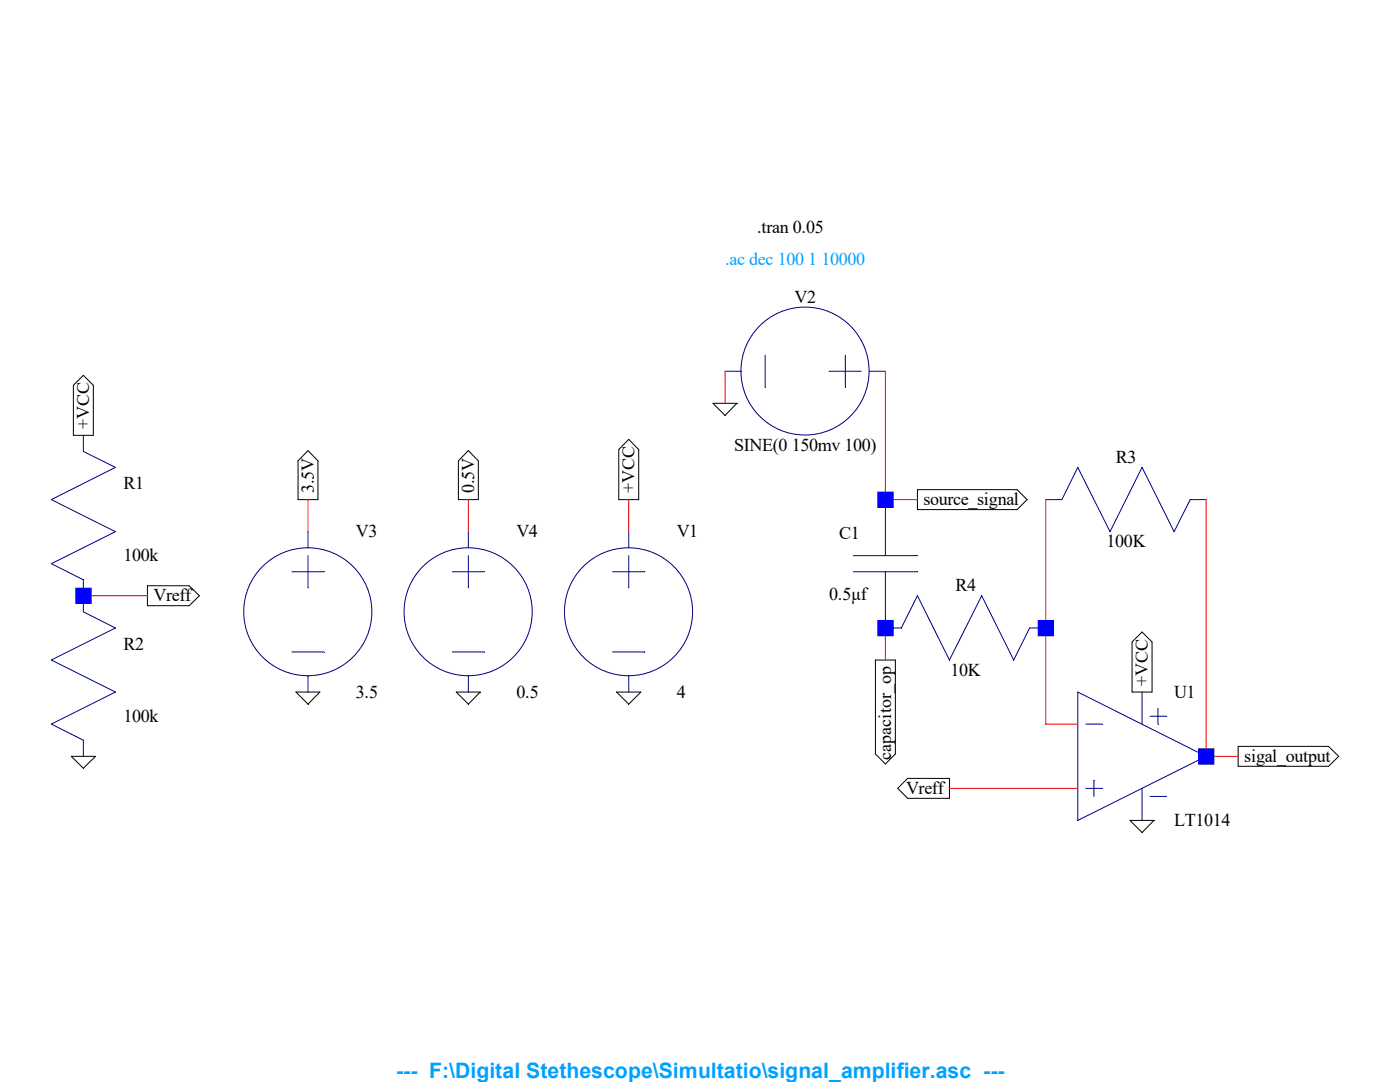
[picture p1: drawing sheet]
<svg xmlns="http://www.w3.org/2000/svg" width="279mm" height="216mm" viewBox="0 0 279 216" stroke-linecap="round" stroke-linejoin="round" font-family="sans-serif">
<path d="M215.1 138.1l25.6 12.8" fill="none" stroke="#00007f" stroke-width=".2"/>
<path d="M240.7 150.9l-25.6 12.8" fill="none" stroke="#00007f" stroke-width=".2"/>
<path d="M215.1 138.1v25.6" fill="none" stroke="#00007f" stroke-width=".2"/>
<path d="M216.7 144.5h3.2" fill="none" stroke="#00007f" stroke-width=".2"/>
<path d="M216.7 157.3h3.2" fill="none" stroke="#00007f" stroke-width=".2"/>
<path d="M218.3 155.7v3.2" fill="none" stroke="#00007f" stroke-width=".2"/>
<path d="M227.9 138.1v6.4" fill="none" stroke="#00007f" stroke-width=".2"/>
<path d="M227.9 157.3v6.4" fill="none" stroke="#00007f" stroke-width=".2"/>
<path d="M229.5 142.9h3.2" fill="none" stroke="#00007f" stroke-width=".2"/>
<path d="M231.1 141.3v3.2" fill="none" stroke="#00007f" stroke-width=".2"/>
<path d="M229.5 158.9h3.2" fill="none" stroke="#00007f" stroke-width=".2"/>
<path d="M122.3 114.1h6.4" fill="none" stroke="#00007f" stroke-width=".2"/>
<path d="M122.3 130.1h6.4" fill="none" stroke="#00007f" stroke-width=".2"/>
<path d="M125.5 110.9v6.4" fill="none" stroke="#00007f" stroke-width=".2"/>
<path d="M125.5 134.9v3.2" fill="none" stroke="#00007f" stroke-width=".2"/>
<path d="M125.5 106.1v3.2" fill="none" stroke="#00007f" stroke-width=".2"/>
<g fill="none" stroke="#00007f" stroke-width=".2">
<path d="M16.6 115.7v3.2"/>
<circle cx="125.4" cy="122.1" r="12.8"/>
</g>
<path d="M10.2 112.5l6.4 3.2" fill="none" stroke="#00007f" stroke-width=".2"/>
<path d="M23 106.1l-12.8 6.4" fill="none" stroke="#00007f" stroke-width=".2"/>
<path d="M10.2 99.7l12.8 6.4" fill="none" stroke="#00007f" stroke-width=".2"/>
<path d="M23 93.3l-12.8 6.4" fill="none" stroke="#00007f" stroke-width=".2"/>
<path d="M16.6 86.9v3.2" fill="none" stroke="#00007f" stroke-width=".2"/>
<path d="M16.6 90.1l6.4 3.2" fill="none" stroke="#00007f" stroke-width=".2"/>
<path d="M16.6 147.7v3.2" fill="none" stroke="#00007f" stroke-width=".2"/>
<path d="M10.2 144.5l6.4 3.2" fill="none" stroke="#00007f" stroke-width=".2"/>
<path d="M23 138.1l-12.8 6.4" fill="none" stroke="#00007f" stroke-width=".2"/>
<path d="M10.2 131.7l12.8 6.4" fill="none" stroke="#00007f" stroke-width=".2"/>
<path d="M23 125.3l-12.8 6.4" fill="none" stroke="#00007f" stroke-width=".2"/>
<path d="M16.6 118.9v3.2" fill="none" stroke="#00007f" stroke-width=".2"/>
<path d="M16.6 122.1l6.4 3.2" fill="none" stroke="#00007f" stroke-width=".2"/>
<path d="M208.7 99.7h3.2" fill="none" stroke="#00007f" stroke-width=".2"/>
<path d="M215.1 93.3l-3.2 6.4" fill="none" stroke="#00007f" stroke-width=".2"/>
<path d="M215.1 93.3l6.4 12.8" fill="none" stroke="#00007f" stroke-width=".2"/>
<path d="M227.9 93.3l-6.4 12.8" fill="none" stroke="#00007f" stroke-width=".2"/>
<path d="M227.9 93.3l6.4 12.8" fill="none" stroke="#00007f" stroke-width=".2"/>
<path d="M237.5 99.7h3.2" fill="none" stroke="#00007f" stroke-width=".2"/>
<path d="M237.5 99.7l-3.2 6.4" fill="none" stroke="#00007f" stroke-width=".2"/>
<path d="M176.7 125.3h3.2" fill="none" stroke="#00007f" stroke-width=".2"/>
<path d="M183.1 118.9l-3.2 6.4" fill="none" stroke="#00007f" stroke-width=".2"/>
<path d="M183.1 118.9l6.4 12.8" fill="none" stroke="#00007f" stroke-width=".2"/>
<path d="M195.9 118.9l-6.4 12.8" fill="none" stroke="#00007f" stroke-width=".2"/>
<path d="M195.9 118.9l6.4 12.8" fill="none" stroke="#00007f" stroke-width=".2"/>
<path d="M205.5 125.3h3.2" fill="none" stroke="#00007f" stroke-width=".2"/>
<path d="M205.5 125.3l-3.2 6.4" fill="none" stroke="#00007f" stroke-width=".2"/>
<path d="M176.7 114.1v11.2" fill="none" stroke="#00007f" stroke-width=".2"/>
<path d="M176.7 99.7v11.2" fill="none" stroke="#00007f" stroke-width=".2"/>
<path d="M170.3 110.9h12.8" fill="none" stroke="#00007f" stroke-width=".2"/>
<path d="M170.3 114.1h12.8" fill="none" stroke="#00007f" stroke-width=".2"/>
<path d="M168.7 70.9v6.4" fill="none" stroke="#00007f" stroke-width=".2"/>
<path d="M152.7 70.9v6.4" fill="none" stroke="#00007f" stroke-width=".2"/>
<path d="M165.5 74.1h6.4" fill="none" stroke="#00007f" stroke-width=".2"/>
<path d="M144.7 74.1h3.2" fill="none" stroke="#00007f" stroke-width=".2"/>
<path d="M173.5 74.1h3.2" fill="none" stroke="#00007f" stroke-width=".2"/>
<g fill="none" stroke="#00007f" stroke-width=".2">
<path d="M58.3 114.1h6.3"/>
<circle cx="160.7" cy="74" r="12.8"/>
</g>
<path d="M58.3 130.1h6.3" fill="none" stroke="#00007f" stroke-width=".2"/>
<path d="M61.5 110.9v6.4" fill="none" stroke="#00007f" stroke-width=".2"/>
<path d="M61.5 134.9v3.2" fill="none" stroke="#00007f" stroke-width=".2"/>
<path d="M61.5 106.1v3.2" fill="none" stroke="#00007f" stroke-width=".2"/>
<g fill="none" stroke="#00007f" stroke-width=".2">
<path d="M90.3 114.1h6.3"/>
<circle cx="61.4" cy="122.1" r="12.8"/>
</g>
<path d="M90.3 130.1h6.3" fill="none" stroke="#00007f" stroke-width=".2"/>
<path d="M93.5 110.9v6.4" fill="none" stroke="#00007f" stroke-width=".2"/>
<path d="M93.5 134.9v3.2" fill="none" stroke="#00007f" stroke-width=".2"/>
<path d="M93.5 106.1v3.2" fill="none" stroke="#00007f" stroke-width=".2"/>
<circle cx="93.4" cy="122.1" r="12.8" fill="none" stroke="#00007f" stroke-width=".2"/>
<g fill="none" stroke="#000" stroke-width=".2">
<path d="M14.6 76.9l2-2 2 2v10h-4zM61.5 89.9l2 2v7.8h-4v-7.8zM93.5 89.9l2 2v7.8h-4v-7.8zM125.5 87.7l2 2v10h-4v-10zM142.3 80.5h4.8l-2.4 2.4zM183.1 97.7h19.9l2 2-2 2h-19.9zM29.4 116.9h8.4l2 2-2 2h-8.4zM59.1 138.1h4.7l-2.3 2.4zM91.1 138.1h4.7l-2.3 2.4zM123.1 138.1h4.8l-2.4 2.4zM174.7 131.7h4v18.8l-2 1.9-2-1.9zM225.9 128.1l2-2 2 2v10h-4z"/>
<path d="M14.2 150.9h4.8l-2.4 2.4zM181.1 155.3h8.4v4h-8.4l-1.9-2zM247.1 148.9h18l2.1 2-2.1 2h-18zM225.5 163.7h4.8l-2.4 2.4z"/>
</g>
<path d="M144.7 74.1v6.4" fill="none" stroke="#f00" stroke-width=".2"/>
<path d="M176.7 74.1v25.6" fill="none" stroke="#f00" stroke-width=".2"/>
<path d="M176.7 99.7h6.4" fill="none" stroke="#f00" stroke-width=".2"/>
<path d="M61.5 99.7v6.4" fill="none" stroke="#f00" stroke-width=".2"/>
<path d="M93.5 99.7v6.4" fill="none" stroke="#f00" stroke-width=".2"/>
<path d="M125.5 99.7v6.4" fill="none" stroke="#f00" stroke-width=".2"/>
<path d="M16.6 118.9h12.8" fill="none" stroke="#f00" stroke-width=".2"/>
<path d="M208.7 99.7v25.6" fill="none" stroke="#f00" stroke-width=".2"/>
<path d="M176.7 125.3v6.4" fill="none" stroke="#f00" stroke-width=".2"/>
<path d="M208.7 125.3v19.2" fill="none" stroke="#f00" stroke-width=".2"/>
<path d="M208.7 144.5h6.4" fill="none" stroke="#f00" stroke-width=".2"/>
<path d="M240.7 99.7v51.2" fill="none" stroke="#f00" stroke-width=".2"/>
<path d="M240.7 150.9h6.4" fill="none" stroke="#f00" stroke-width=".2"/>
<path d="M189.5 157.3h25.6" fill="none" stroke="#f00" stroke-width=".2"/>
<path d="M15 117.3h3.3v3.2h-3.3zM175.1 98.1h3.3v3.2h-3.3zM175.1 123.7h3.3v3.3h-3.3zM207.1 123.7h3.3v3.3h-3.3zM239.1 149.3h3.3v3.3h-3.3z" fill-rule="evenodd" fill="#00f"/>
<text font-size="4.2" fill="#00a1ff" x="79.1" y="215.2">--- F:\Digital Stethescope\Simultatio\signal_amplifier.asc ---</text>
<g font-size="3.6">
<text x="151.1" y="46.4">.tran 0.05</text>
<text x="158.6" y="60.4">V2</text>
<text x="17.8" y="85.7" transform="rotate(-90 17.8 85.7)">+VCC</text>
<text x="146.5" y="90">SINE(0 150mv 100)</text>
<text x="222.7" y="92.4">R3</text>
<text x="24.6" y="97.6">R1</text>
<text x="62.6" y="98.5" transform="rotate(-90 62.6 98.5)">3.5V</text>
<text x="94.6" y="98.5" transform="rotate(-90 94.6 98.5)">0.5V</text>
<text x="126.6" y="98.5" transform="rotate(-90 126.6 98.5)">+VCC</text>
<text x="184.3" y="100.8">source_signal</text>
<text x="71" y="107.2">V3</text>
<text x="103.1" y="107.2">V4</text>
<text x="135.1" y="107.2">V1</text>
<text x="167.5" y="107.6">C1</text>
<text x="24.6" y="112">100k</text>
<text x="220.9" y="109.2">100K</text>
<text x="165.5" y="119.6">0.5µf</text>
<text x="190.7" y="118">R4</text>
<text x="30.6" y="120">Vreff</text>
<text x="24.6" y="129.6">R2</text>
<text x="189.7" y="134.8">10K</text>
<text x="229.1" y="136.9" transform="rotate(-90 229.1 136.9)">+VCC</text>
<text x="71" y="139.2">3.5</text>
<text x="103.1" y="139.2">0.5</text>
<text x="135.1" y="139.2">4</text>
<text x="234.3" y="139.2">U1</text>
<text x="24.6" y="144.1">100k</text>
<text x="177.8" y="151.6" transform="rotate(-90 177.8 151.6)">capacitor_op</text>
<text x="248.3" y="152.1">sigal_output</text>
<text x="180.8" y="158.5">Vreff</text>
<text x="234.3" y="164.8">LT1014</text>
</g>
<text font-size="3.6" fill="#00a1ff" x="144.7" y="52.8">.ac dec 100 1 10000</text>
</svg>
